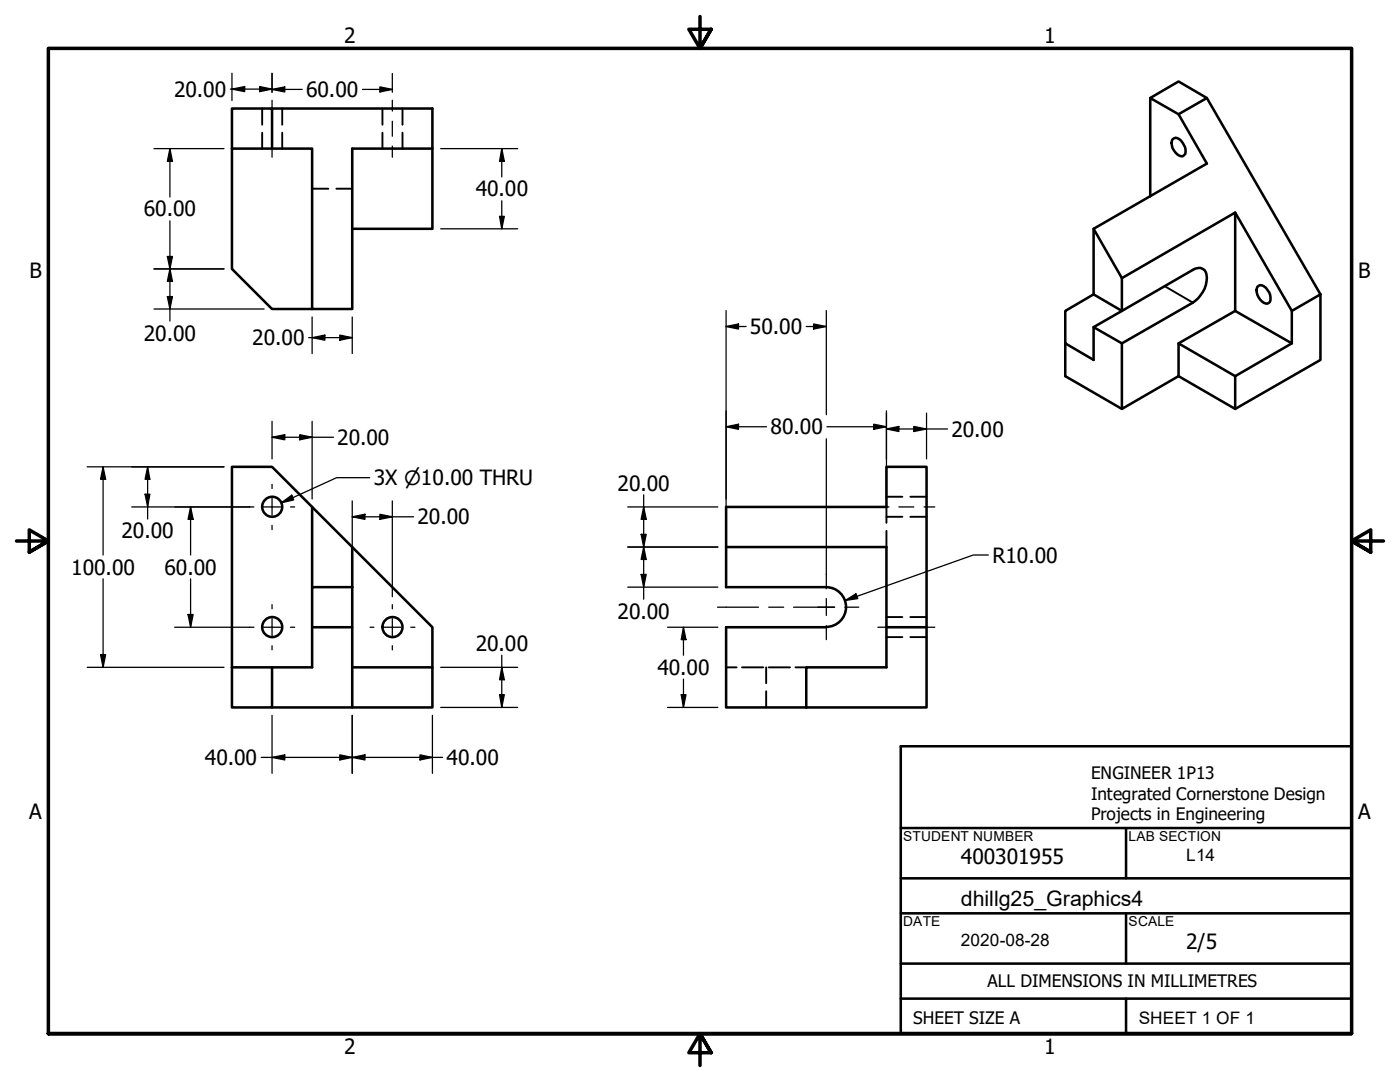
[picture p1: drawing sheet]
<svg xmlns="http://www.w3.org/2000/svg" width="279mm" height="216mm" viewBox="0 0 279 216" stroke-linecap="round" stroke-linejoin="round" font-family="sans-serif">
<!-- layer: Visible (ANSI) -->
<g fill="none" stroke="#000" stroke-width=".51">
<path d="M229.6 19.6l5.6-3.3 5.7 3.3-5.7 3.2M240.9 19.6l22.6 39.1M46.3 29.7v-8h8v8M46.3 29.7v24l8 8h8M54.3 21.7h32v8h-16v32h-8v-32h-16M86.3 29.7v16h-16M229.6 39.2v-19.6l5.6 3.2 5.7 9.8-22.7 13.1v13l5.7 3.3 14.2-8.2a1.71 1.71 0 0 1 2-.1 1.71 1.71 0 0 1 .8 1.8 6.3 6.3 0 0 1-2.8 4.9l-14.2 8.1M234 27.8a1.29 1.29 0 0 1 2 .7 2.42 2.42 0 0 1 .5 2.2 .91 .91 0 0 1-1.6 .1 2.61 2.61 0 0 1-.9-3zM218.2 58.7l-5.6 3.3v6.5l5.6 3.3v-6.5M218.2 45.7l5.7 9.8M223.9 55.5v6.5l-5.7 3.3 5.7 3.2M223.9 55.5l22.6-13.1v19.6"/>
<path d="M246.5 42.4l11.3 19.6 5.7-3.3M251 57.2a1.29 1.29 0 0 1 2 .7 2.15 2.15 0 0 1 .3 2.5 1.55 1.55 0 0 1-2.1-1 2.33 2.33 0 0 1-.2-2.2zM263.5 58.7v13.1l-17 9.8M212.6 68.5v6.6l11.3 6.5M235.2 68.5l11.3 6.6M246.5 62l-11.3 6.5v6.6l-11.3 6.5v-13.1M246.5 62l11.3 6.5v-6.5M257.8 68.5l-11.3 6.6v6.5l-11.3-6.5M62.3 117.2h8v8h-8zM62.3 101.2v16M70.3 109.2v8M144.9 109.2v8h20a4 4 0 0 1 3.9 3.9 4 4 0 0 1-3.9 4"/>
<path d="M144.9 101.2h32v-8h8v32h-8v-16h-32zM46.3 133.2v8h8v-8M46.3 133.2v-40h8l8 8 24 24v8M62.3 125.2v8h-16M70.3 133.2h16v8h-32M70.3 125.2v16M164.9 125.2h-20v16h16M176.9 125.2v8h-16v8M184.9 125.2v16h-24"/>
<circle cx="54.3" cy="101.1" r="2"/>
<circle cx="54.3" cy="125.1" r="2"/>
<circle cx="78.3" cy="125.1" r="2"/>
</g>
<!-- layer: Visible Narrow (ANSI) -->
<path d="M232.4 57.1l5.7 3.3" fill="none" stroke="#000" stroke-width=".38"/>
<!-- layer: Hidden (ANSI) -->
<g fill="none" stroke="#000" stroke-width=".38">
<path d="M52.3 21.7v3.2M52.3 26.5v3.2M56.3 21.7v3.2M56.3 26.5v3.2M62.3 37.7h3.2M67.1 37.7h3.2M76.3 21.7v3.2M76.3 26.5v3.2M80.3 21.7v3.2M80.3 26.5v3.2M176.9 99.1h3.2M181.7 99.1h3.2"/>
<path d="M176.9 101.2v3.1M176.9 105.9v3.3M176.9 103.1h3.2M181.7 103.1h3.2M144.9 133.2h2.1M148.1 133.2h4.2M152.9 133.2v3.1M152.9 137.9v3.3M153.4 133.2h4.3M158.7 133.2h2.2M176.9 127.1h3.2M176.9 123.1h3.2"/>
<path d="M181.7 127.1h3.2M181.7 123.1h3.2"/>
</g>
<!-- layer: Border (ANSI) -->
<path d="M139.7 3.3v6.4l-2.2-3.9h4.4l-2.2 3.9 2.2-3.9M3.3 107.9h6.4l-3.9-2.2v4.5l3.9-2.3-3.9 2.3M276.1 107.9h-6.4l3.9-2.2v4.5l-3.9-2.3 3.9 2.3M9.7 206.2v-196.5h260v196.5h-260h260M141.9 210.1l-2.2-3.9 2.2 3.9h-4.4l2.2-3.9v6.4" fill="none" stroke="#000" stroke-width=".7"/>
<!-- layer: Title (ANSI) -->
<path d="M179.8 148.9h89.9v57.3h-89.9zM179.8 165.2h89.9M179.8 175.3h89.9M224.7 165.2v10.1M179.8 199.3h89.9M179.8 182.2h89.9M179.8 192.3h89.9M224.7 182.2v10.1M224.7 199.3v6.9" fill="none" stroke="#000" stroke-width=".51"/>
<!-- layer: Center Mark (ANSI) -->
<g fill="none" stroke="#000" stroke-width=".25">
<path d="M54.3 96.6v.9M54.3 99.4v3.4M49.8 101.2h.9M52.6 101.2h3.4M54.3 104.8v.9M58 101.2h.8M164.9 119.4v1.8h-1.7M164.9 114.6v2.9M49.8 125.2h.9M52.6 125.2h3.4M54.3 120.6v.9M54.3 123.4v3.4"/>
<path d="M54.3 128.8v.9M58 125.2h.8M73.9 125.2h.7M76.6 125.2h3.4M78.3 120.6v.9M78.3 123.4v3.4M78.3 128.8v.9M82 125.2h.8M164.9 124.8v2.8M166.6 121.2h-1.7v1.6M168.6 121.2h2.8"/>
</g>
<!-- layer: Dimension (ANSI) -->
<g fill="none" stroke="#000" stroke-width=".25">
<path d="M46 17.8h8.3M46.3 17.8l2.5-.5v1zM46.3 14.6v5.5M51.8 17.3l2.5 .5-2.5 .5zM54.3 17.8l2.5-.5v1.1zM54.3 14.6v3.8M54.3 17.8h6M72.3 17.8h6M75.8 17.3l2.5 .5-2.5 .6zM78.3 14.7v3.7M30.7 29.7h14M33.9 29.7l.5 2.5h-1z"/>
<path d="M33.9 29.7v9.6M87.9 29.7h15.4M100.1 29.7l.5 2.5h-.9zM100.1 29.7v5.6M30.7 53.7h14M33.4 51.2h1l-.5 2.5zM33.4 59.2h1l-.5 2.5zM33.9 53.7l.5 2.4h-1zM33.9 44.1v20M87.9 45.7h15.4M99.7 43.2h.9l-.5 2.5zM100.1 40.1v5.6"/>
<path d="M30.7 61.7h22M61.6 67.4h8.7M62.3 67.4l2.5-.5v1zM62.3 63.2v7.3M67.8 66.9l2.5 .5-2.5 .5zM70.3 63.2v7.3M144.9 65.2l2.5-.6v1.1zM144.9 62v53.6M144.9 65.2h4M160.9 65.2h4M162.4 64.6l2.5 .6-2.5 .5zM164.9 62v20.7"/>
<path d="M17.4 93.2h27.3M20.6 93.2l.5 2.4h-1zM20.6 93.2v17.5M29 98.6h.9l-.4 2.6zM29.5 93.2l.4 2.4h-.9zM29.5 93.2v10.4M54.3 87.2l2.5-.5v1.1zM54.3 84.1v7.5M54.3 87.2h12.2M59.8 86.7l2.5 .5-2.5 .6zM62.3 84.1v15.5M70.3 99.9v23.7"/>
<path d="M78.3 99.9v19.2M128.5 98.7v20.9M144.9 85.2l2.5-.6v1.1zM144.9 85.2h8.1M164.9 87.6v27M165 85.2h11.9M174.4 84.6l2.5 .6-2.5 .5zM176.9 85.6l2.5-.5v1zM176.9 82v17.6M176.9 85.6h12.2M182.4 85.1l2.5 .5-2.5 .5zM184.9 82.4v9.2"/>
<path d="M20.6 115.5v17.7M26.3 101.2h23.5M38 101.2l.5 2.4h-1zM38 101.2v9.5M38 115.5v9.7M70.3 103.1l2.5-.5v1zM70.3 103.1h12.2M75.8 102.6l2.5 .5-2.5 .5zM125.3 101.2h18M125.3 109.2h18M125.3 117.2h18M128 106.6h1l-.5 2.6z"/>
<path d="M128 114.6h1l-.5 2.6zM128.5 101.2l.5 2.4h-1zM128.5 109.2l.5 2.4h-1zM168.7 119.8l2.1-1.3 .4 .9zM197.2 110.7h-3l-25.5 9.1M17.4 133.2h27.3M20.1 130.6h1l-.5 2.6zM34.9 125.2h14.9M37.5 122.6h1l-.5 2.6zM87.9 133.2h15.4M99.7 138.6h.9l-.5 2.6zM100.1 133.2l.5 2.4h-.9z"/>
<path d="M100.1 130.7v10.5M133.2 125.2h10.1M136 138.6h.9l-.5 2.6zM136.4 125.2l.5 2.4h-.9zM136.4 125.2v5.5M136.4 135.5v5.7M52.1 151.1h36.2M54.3 151.1l2.5-.5v1zM54.3 142.7v11.6M67.8 150.6l2.5 .5-2.5 .5zM70.3 151.1l2.5-.5v1zM70.3 142.7v11.6"/>
<path d="M83.8 150.6l2.5 .5-2.5 .5zM86.3 142.7v11.6M87.9 141.2h15.4M133.2 141.2h10.1"/>
</g>
<g fill="#000">
<path d="M46.3 17.8l2.5-.5v1z" fill-rule="evenodd"/>
<path d="M51.8 17.3l2.5 .5-2.5 .5z" fill-rule="evenodd"/>
<path d="M54.3 17.8l2.5-.5v1.1z" fill-rule="evenodd"/>
<path d="M75.8 17.3l2.5 .5-2.5 .6z" fill-rule="evenodd"/>
<path d="M33.9 29.7l.5 2.5h-1z" fill-rule="evenodd"/>
<path d="M100.1 29.7l.5 2.5h-.9z" fill-rule="evenodd"/>
<path d="M33.4 51.2h1l-.5 2.5z" fill-rule="evenodd"/>
<path d="M33.4 59.2h1l-.5 2.5z" fill-rule="evenodd"/>
<path d="M33.9 53.7l.5 2.4h-1z" fill-rule="evenodd"/>
<path d="M99.7 43.2h.9l-.5 2.5z" fill-rule="evenodd"/>
<path d="M62.3 67.4l2.5-.5v1z" fill-rule="evenodd"/>
<path d="M67.8 66.9l2.5 .5-2.5 .5z" fill-rule="evenodd"/>
<path d="M144.9 65.2l2.5-.6v1.1z" fill-rule="evenodd"/>
<path d="M162.4 64.6l2.5 .6-2.5 .5z" fill-rule="evenodd"/>
<path d="M20.6 93.2l.5 2.4h-1z" fill-rule="evenodd"/>
<path d="M29 98.6h.9l-.4 2.6z" fill-rule="evenodd"/>
<path d="M29.5 93.2l.4 2.4h-.9z" fill-rule="evenodd"/>
<path d="M54.3 87.2l2.5-.5v1.1z" fill-rule="evenodd"/>
<path d="M59.8 86.7l2.5 .5-2.5 .6z" fill-rule="evenodd"/>
<path d="M144.9 85.2l2.5-.6v1.1z" fill-rule="evenodd"/>
<path d="M174.4 84.6l2.5 .6-2.5 .5z" fill-rule="evenodd"/>
<path d="M176.9 85.6l2.5-.5v1z" fill-rule="evenodd"/>
<path d="M182.4 85.1l2.5 .5-2.5 .5z" fill-rule="evenodd"/>
<path d="M38 101.2l.5 2.4h-1z" fill-rule="evenodd"/>
<path d="M70.3 103.1l2.5-.5v1z" fill-rule="evenodd"/>
<path d="M75.8 102.6l2.5 .5-2.5 .5z" fill-rule="evenodd"/>
<path d="M128 106.6h1l-.5 2.6z" fill-rule="evenodd"/>
<path d="M128 114.6h1l-.5 2.6z" fill-rule="evenodd"/>
<path d="M128.5 101.2l.5 2.4h-1z" fill-rule="evenodd"/>
<path d="M128.5 109.2l.5 2.4h-1z" fill-rule="evenodd"/>
<path d="M168.7 119.8l2.1-1.3 .4 .9z" fill-rule="evenodd"/>
<path d="M20.1 130.6h1l-.5 2.6z" fill-rule="evenodd"/>
<path d="M37.5 122.6h1l-.5 2.6z" fill-rule="evenodd"/>
<path d="M99.7 138.6h.9l-.5 2.6z" fill-rule="evenodd"/>
<path d="M100.1 133.2l.5 2.4h-.9z" fill-rule="evenodd"/>
<path d="M136 138.6h.9l-.5 2.6z" fill-rule="evenodd"/>
<path d="M136.4 125.2l.5 2.4h-.9z" fill-rule="evenodd"/>
<path d="M54.3 151.1l2.5-.5v1z" fill-rule="evenodd"/>
<path d="M67.8 150.6l2.5 .5-2.5 .5z" fill-rule="evenodd"/>
<path d="M70.3 151.1l2.5-.5v1z" fill-rule="evenodd"/>
<path d="M83.8 150.6l2.5 .5-2.5 .5z" fill-rule="evenodd"/>
</g>
<!-- layer: Symbol (ANSI) -->
<path d="M73.8 95.3h-6.6l-11.1 5M56.1 100.3l2.1-1.5 .4 1z" fill="none" stroke="#000" stroke-width=".25"/>
<path d="M56.1 100.3l2.1-1.5 .4 1z" fill-rule="evenodd" fill="#000"/>
<!-- layer: Centerline (ANSI) -->
<g fill="none" stroke="#000" stroke-width=".25">
<path d="M54.3 20v2.2M54.3 24.2v3M54.3 29.1v2.3M78.3 20v2.2M78.3 24.2v3M78.3 29.1v2.3M175.2 101.2h2.2M179.4 101.2h3M184.4 101.2h2.2M143.2 121.2h8.2M153.4 121.2h3M158.4 121.2h8.2"/>
<path d="M175.2 125.2h2.2M179.4 125.2h3M184.4 125.2h2.2"/>
</g>
<text font-size="4.3" x="191.8" y="180.8">dhillg25_Graphics4</text>
<g font-size="4.2">
<text x="68.7" y="8.6">2</text>
<text x="208.4" y="8.6">1</text>
<text x="34.7" y="19.3">20.00</text>
<text x="61.1" y="19.4">60.00</text>
<text x="94.9" y="39.2">40.00</text>
<text x="28.7" y="43.2">60.00</text>
<text x="5.9" y="55.5">B</text>
<text x="271.1" y="55.5">B</text>
<text x="28.7" y="67.9">20.00</text>
<text x="50.4" y="68.9">20.00</text>
<text x="149.7" y="66.7">50.00</text>
<text x="67.3" y="88.8">20.00</text>
<text x="153.8" y="86.7">80.00</text>
<text x="189.9" y="87.1">20.00</text>
<text x="74.6" y="96.8">3X ⌀10.00 THRU</text>
<text x="123.3" y="97.9">20.00</text>
<text x="24.3" y="107.4">20.00</text>
<text x="83.3" y="104.6">20.00</text>
<text x="198.1" y="112.3">R10.00</text>
<text x="14.2" y="114.7">100.00</text>
<text x="32.8" y="114.7">60.00</text>
<text x="123.3" y="123.4">20.00</text>
<text x="94.9" y="129.9">20.00</text>
<text x="131.2" y="134.7">40.00</text>
<text x="40.9" y="152.7">40.00</text>
<text x="89.1" y="152.7">40.00</text>
<text x="5.8" y="163.4">A</text>
<text x="271" y="163.4">A</text>
<text x="191.8" y="172.3">400301955</text>
<text x="236.7" y="189.4">2/5</text>
<text x="68.7" y="210.3">2</text>
<text x="208.4" y="210.3">1</text>
</g>
<g font-size="3.4">
<text x="217.7" y="155.4">ENGINEER 1P13</text>
<text x="217.7" y="159.6">Integrated Cornerstone Design</text>
<text x="217.7" y="163.7">Projects in Engineering</text>
<text x="236.7" y="171.8">L14</text>
<text x="191.8" y="188.7">2020-08-28</text>
<text x="197.1" y="197">ALL DIMENSIONS IN MILLIMETRES</text>
<text x="182.2" y="204.3">SHEET SIZE A</text>
<text x="227.3" y="204.3">SHEET 1 OF 1</text>
</g>
<g font-size="2.7">
<text x="180.3" y="167.8">STUDENT NUMBER</text>
<text x="225.2" y="167.8">LAB SECTION</text>
<text x="180.3" y="184.7">DATE</text>
<text x="225.2" y="184.8">SCALE</text>
</g>
</svg>
